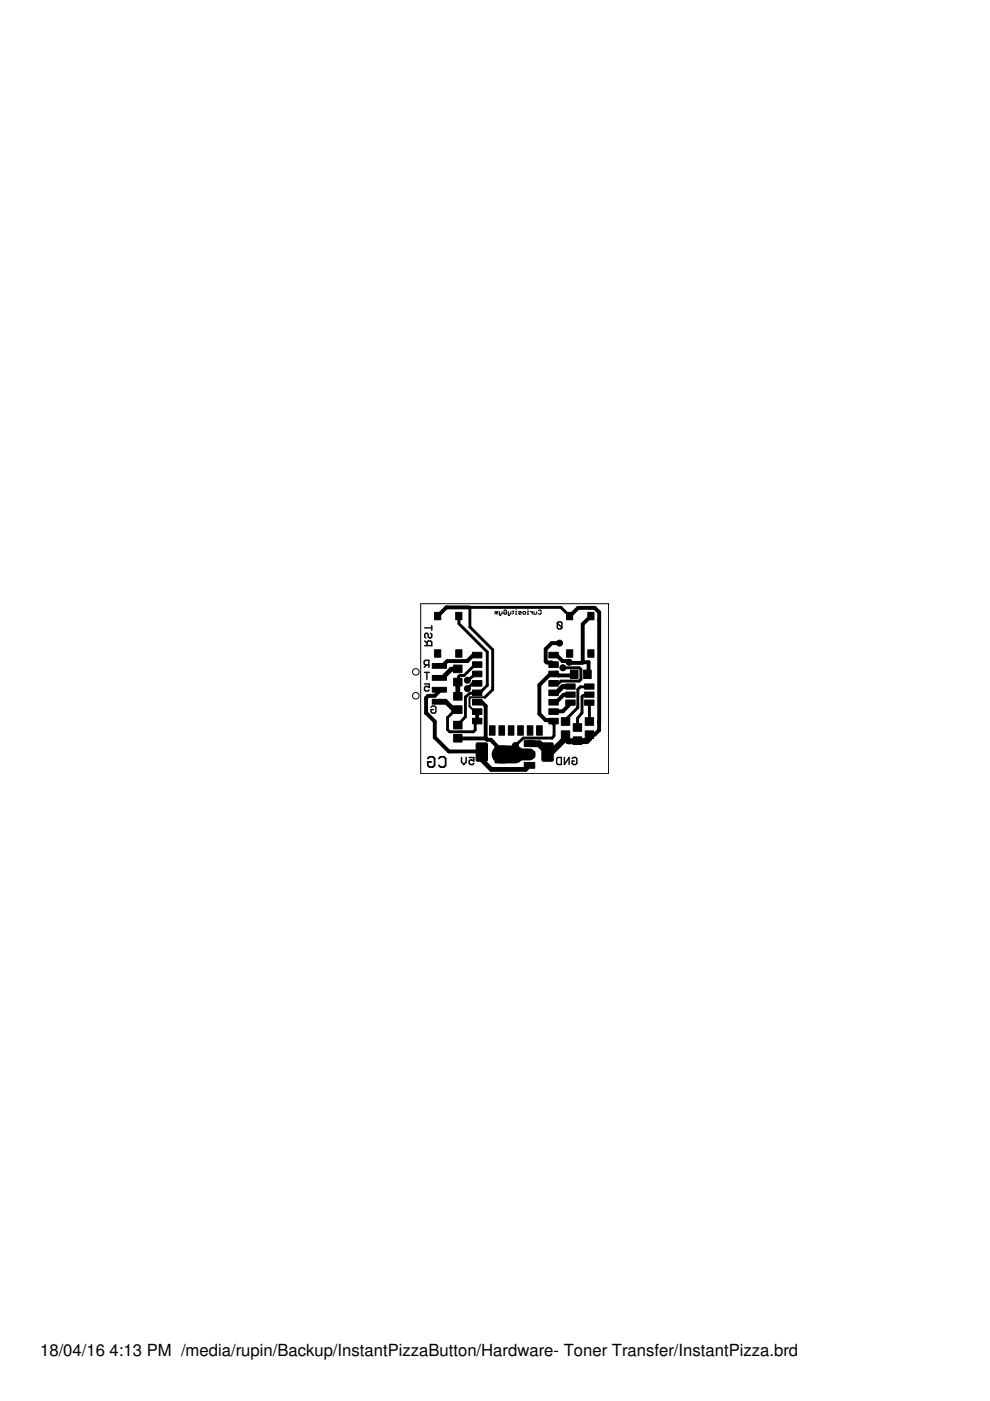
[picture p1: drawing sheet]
<svg xmlns="http://www.w3.org/2000/svg" width="210mm" height="297mm" viewBox="0 0 210 297" stroke-linecap="round" stroke-linejoin="round" font-family="sans-serif">
<g fill="none" stroke="#000" stroke-width=".3">
<path d="M90 136.9h1.5v-.8l-.2-.2h-.5l-.2 .2v.8M90 135.9l.6 .5M90 133.1h1.5M91.3 134.3l.2 .2v.5l-.2 .3h-.2l-.3-.3v-.5l-.2-.2h-.3l-.3 .2v.5l.3 .3M91.5 132.6v1M118.2 132.1l.2-.3h.5l.2 .3v1M118.2 132.1v1l.2 .2h.5l.2-.2M118.2 132.1l.9 1M90 145h1v.8l-.5-.3h-.3l-.2 .3v.5l.2 .2h.5l.3-.2M90 142.6h1M90.4 141l-.5 .5M90.5 142.6v1.5"/>
<path d="M90.9 141h-.7l-.3-.2v-.5l.3-.3h.7v1.5M91.4 149.9l.3-.2h.5l.2 .2v1l-.2 .3h-.5l-.3-.3v-.4h.5M118.3 160.6h.7v1.5h-.7l-.3-.3v-1zM119.7 160.6v1.5l1-1.5v1.5M121.3 160.8l.3-.2h.4l.3 .2v1l-.3 .3h-.4l-.3-.3v-.4h.5"/>
</g>
<g fill="none" stroke="#000" stroke-width=".32">
<path d="M92.8 130.6h.1M97.3 130.6h.1M100.4 138.8l.8 .1M121 130.4l-.2-.2v.4l.1-.1M125.3 130.6h.1M93.2 146.2v.3M93.2 143.7h.1M93.3 141.1l-.1 .1M97.1 150.5l-.8 .1M97.1 141.6v.2M97.1 153.7h.1M97.1 156.5h.1"/>
<path d="M97.1 153.6v.1M97.2 144.3l-.1 .3M100.9 142.9h.3M101 150.8h.1M101 150.8l.2 .1M101.2 144.9h.1M101.2 146.9l-.9 .1M101.2 142.9h.1M101.2 152.9h-.2M101.7 159.2l.5 .2M101.8 159.2l.4 .2M101.9 159.2l.3 .2"/>
<path d="M102 159.4h.2M106.1 159.9v.1M106.1 160h.1M112.3 157.6v.1M112.3 160h.1M116.2 159.4h-.1M116.8 142.9h.6M117.1 140.9h.3M117.2 152.9h.2M117.2 140.9h.2M117.4 140.9h.1M117.4 148.9h.1"/>
<path d="M117.4 150.9h.1M117.4 152.9h.1M117.4 152.9l-.2 .1M117.8 142.5l-.4 .4M118 142.6l-.6 .3M119.9 155.8l-.1 .1M120.4 140.2l.3 .3M120.6 147.3h.3M120.9 149h.1M120.9 145.6h-.3M121.1 142.6l.7 .6v-.2M122.4 154.2h.1"/>
<path d="M122.6 157h-.2M123.5 140.4v.1M124.5 143l.1 .2M124.6 147.3h.3M124.9 149h.1M125 155.8h.1M125.1 155.1l-.1 .7M97.9 160.6v1l.4 .5 .5-.5v-1M99.5 160.6h1v.8l-.5-.3h-.3l-.2 .3v.4l.2 .3h.5l.3-.3M112.3 162.3h.1"/>
</g>
<g fill="none" stroke="#000" stroke-width=".21">
<path d="M89.2 128h39.8v36h-39.8zM105.2 129.8l.3-.2v.6M105.2 129.8v.4M105.2 129.8l-.1-.2-.1 .2v.4M105.9 129.6v.8l.3 .1M106.5 129.6v.5l-.2 .1h-.4M106.8 129.5l.2-.2 .4 .2v.6l-.4 .1-.2-.4h.3M107.8 129.6v.8l.3 .1M108.3 129.6l-.1 .6h-.4M108.7 129.6h.3M108.8 129.5v.6l-.1 .1M109.3 130.2h.3"/>
<path d="M109.4 129.2v.1M109.6 129.6h-.2v.6M109.9 129.6h.5l.1 .2-.1 .1-.5 .2 .2 .1h.4M110.9 129.8l.4-.2 .2 .5-.5 .1zM111.8 130.2h.3M111.9 129.2v.1M112.1 129.6h-.2v.6M112.4 129.6l.5 .3M112.9 129.6v.6M113.2 129.6v.6h.4l.2-.1v-.5M114.2 129.5l.1-.2 .4 .2v.6l-.1 .1-.4-.1"/>
<circle cx="88.2" cy="147.5" r=".7"/>
<circle cx="88.2" cy="142.5" r=".7"/>
</g>
<path d="M100.9 150.6l.3 .3M90.7 160.8l.4-.3h.7l.3 .3v1.5l-.3 .3h-.7l-.4-.3v-.8h.7M93 160.8l.4-.3h.7l.4 .3v1.5l-.4 .3h-.7l-.4-.3" fill="none" stroke="#000" stroke-width=".38"/>
<g fill="#000" stroke="#000" stroke-width=".21">
<path d="M92.1 137.8h1.4v1.5h-1.4zM92.1 129.8h1.4v1.6h-1.4zM96.6 137.8h1.3v1.5h-1.3zM96.6 129.8h1.3v1.6h-1.3zM100.2 138.3h2v1.2h-2zM116.4 138.3h2v1.2h-2zM120.1 137.8h1.3v1.5h-1.3zM120.1 129.8h1.3v1.6h-1.3zM124.6 137.8h1.3v1.5h-1.3zM124.6 129.8h1.3v1.6h-1.3zM91.7 140.7h3v1h-3zM91.7 143.2h3v1h-3z"/>
<path d="M91.7 145.7h3v1h-3zM91.7 148.3h3v1h-3zM96.2 155.7h1.8v1.6h-1.8zM96.2 152.9h1.8v1.6h-1.8zM96.2 141h1.8v1.6h-1.8zM96.2 143.8h1.8v1.6h-1.8zM96.2 146.8h1.8v1.6h-1.8zM96.2 149.6h1.8v1.7h-1.8zM100.2 152.3h2v1.2h-2zM100.2 150.3h2v1.2h-2zM100.2 148.3h2v1.2h-2zM100.2 146.3h2v1.2h-2z"/>
<path d="M100.2 144.3h2v1.2h-2zM100.2 142.3h2v1.2h-2zM100.2 140.3h2v1.2h-2zM103.8 153.9h1.2v2h-1.2zM105 158.2h2.2v3.6h-2.2zM105.8 153.9h1.2v2h-1.2zM107.8 153.9h1.2v2h-1.2zM109.8 153.9h1.2v2h-1.2zM111.1 157h2.3v1.3h-2.3zM111.1 159.3h2.3v1.3h-2.3zM111.8 153.9h1.2v2h-1.2zM113.8 153.9h1.2v2h-1.2z"/>
<path d="M116.4 152.3h2v1.2h-2zM116.4 150.3h2v1.2h-2zM116.4 148.3h2v1.2h-2zM116.4 146.3h2v1.2h-2zM116.4 144.3h2v1.2h-2zM116.4 142.3h2v1.2h-2zM116.4 140.3h2v1.2h-2zM119 152.2h1.8v1.6h-1.8zM119 155h1.8v1.6h-1.8zM120 148.4h1.9v1.1h-1.9zM120 146.7h1.9v1.1h-1.9zM120 145h1.9v1.1h-1.9z"/>
<path d="M120.9 142.1h1.7v1.7h-1.7zM121.5 153.4h1.8v1.6h-1.8zM121.5 156.2h1.8v1.6h-1.8zM123.7 142.1h1.6v1.7h-1.6zM124 145h1.9v1.1h-1.9zM124 146.7h1.9v1.1h-1.9zM124 148.4h1.9v1.1h-1.9zM124.1 152.2h1.8v1.6h-1.8zM124.1 155h1.8v1.6h-1.8zM111.1 161.6h2.3v1.3h-2.3z"/>
</g>
<g fill="#000" stroke="#000" stroke-width=".21">
<path d="M101 157.6l.2-.1h1.9l.2 .1 .1 3.5-.2 .3h-2l-.2-.1z" fill-rule="evenodd"/>
<path d="M114.9 157.6l.3-.1h1.8l.3 .1v3.5l-.1 .3h-2l-.3-.1z" fill-rule="evenodd"/>
<circle cx="118.6" cy="136.4" r=".64"/>
<circle cx="99.1" cy="146" r=".64"/>
<circle cx="99.1" cy="144.2" r=".64"/>
<circle cx="119.3" cy="141.6" r=".64"/>
<circle cx="120.7" cy="140.4" r=".64"/>
</g>
<g fill="none" stroke="#000" stroke-width=".83">
<path d="M99.5 128.8h-4.9l-1.8 1.8M100.4 138.8l-1.4 1.4h-4.2l-.9 .9M117.4 138.9l.7 .1 1.2 1.2h1.1l.4 .3h2.7M118.6 136.4h-1.6l-1.3 1.2v2.6l.2 .3h1l.5 .4M120.8 130.5l1.8-1.6h3.5l.9 .9v25l-1 1h-1v.5M125.3 130.6l-1.8 1.7v8.1h1.3v2.2l-.3 .4M93.2 146.5l-1 1h-1.4l-.5 .5v3.2l1.9 1.8v3.3l3 3h6.4M93.9 141.1h.1M93.9 143.7h.1M97.1 156.5h5.9M97.1 141.8l-.1 .1M99.1 140.1h.1"/>
<path d="M101.2 150.9v2M101.2 148.9h1l.8 .8v6.8M103 156.5l.3 .3h.8l2 2.1v1.1M104.5 157.2v.1M116.8 142.9l-2.4 2.3v6.2l1.3 1.3h1.5l.2 .2M117.4 148.9h.5M117.9 148.9h.1M118 142.6v.2l.4 .4h3.4v-.2M119.7 155.9h.1M120.6 147.3h-1.1l-1.6 1.6M120.9 149v.2l-1.6 1.6-1.9 .1M122.9 156.7l-.3 .3"/>
<path d="M112.3 162.3l-.4 .3"/>
</g>
<path d="M92.8 130.6h.1M99.5 128.8l.1 .1M93.2 143.7h.7M93.3 141.1h.6M97.1 156.5l.1 .1M97.1 141.8l-.1 .1M101.2 150.9h.1M102.8 147.8h-3.2l-.1 2 .9 .8h.5M104.5 145.7v.1M117.9 142.5l-.5 .4" fill="none" stroke="#000" stroke-width=".42"/>
<g fill="none" stroke="#000" stroke-width=".61">
<path d="M97.3 130.6v1.6l6 6v7.1l-1.5 1.5-.6 .1M99.5 128.8h19.4l1.9 1.8M99.6 128.9v4l4.9 4.9v7.9M93.2 146.5v.1M96.4 150.6l-.5 .5M97.1 150.5h-.5l-1.7 1.6v2.6l.5 .5h5l.4-.4v-1.5l.4-.4M100.3 147h-.6l-1 .8v4.2l-1.6 1.7M100.9 142.9l-1.8 1.3M101.2 140.9l-.4 .4h-.4l-2 1.9h-.9l-.3 .3v.8M101.2 144.9h-1l-1.1 1.1M101.7 159.2l-.1 .1M104.5 145.8v.4l-1.7 1.6"/>
<path d="M115.7 152.7h.8l1 .9v2.4l-.4 .5h-6.1l-2.8 2.6M119.3 141.6h3.5l.4 .3v2.1l-.4 .4h-3.9l-.5 .5h-1M124.9 145.6h-1.9l-.5 .6v3.7l-2.3 2.4v.3l-.3 .4M124.9 147.3l-.1 .2h-1.1l-.3 .2v3.5l-1 1.1v1.9M125 149v4"/>
</g>
<path d="M93.2 148.8h1.3l1.8 1.8M97 141.9h-1.3l-1.8 1.8M97.1 144.6v3M102.2 159.4v1.7l2 2h7.2l.9-.8M118.8 146.1l-.8 .8h-.6M118.8 146.1h.1M121 145.6h-1.7l-.5 .5" fill="none" stroke="#000" stroke-width="1"/>
<path d="M119.7 155.9v.5l.2 .1M119.9 156.5l-2.9 2.9h-.8M125 156.3v.2l-.6 .6-3.9 .1-.6-.7" fill="none" stroke="#000" stroke-width="1.3"/>
<path d="M109.3 158.1l-.1 1.9M112.3 157.6l2 .1 1.8 1.7" fill="none" stroke="#000" stroke-width="1.4"/>
<path d="M106.1 160h3.1" fill="none" stroke="#000" stroke-width="3.8"/>
<path d="M109.2 160h3.1" fill="none" stroke="#000" stroke-width="2.5"/>
<g font-size="3.5">
<text x="8.5" y="287.5">18/04/16</text>
<text x="23.2" y="287.5">4:13 PM /media/rupin/Backup/InstantPizzaButton/Hardware- Toner Transfer/InstantPizza.brd</text>
</g>
</svg>
